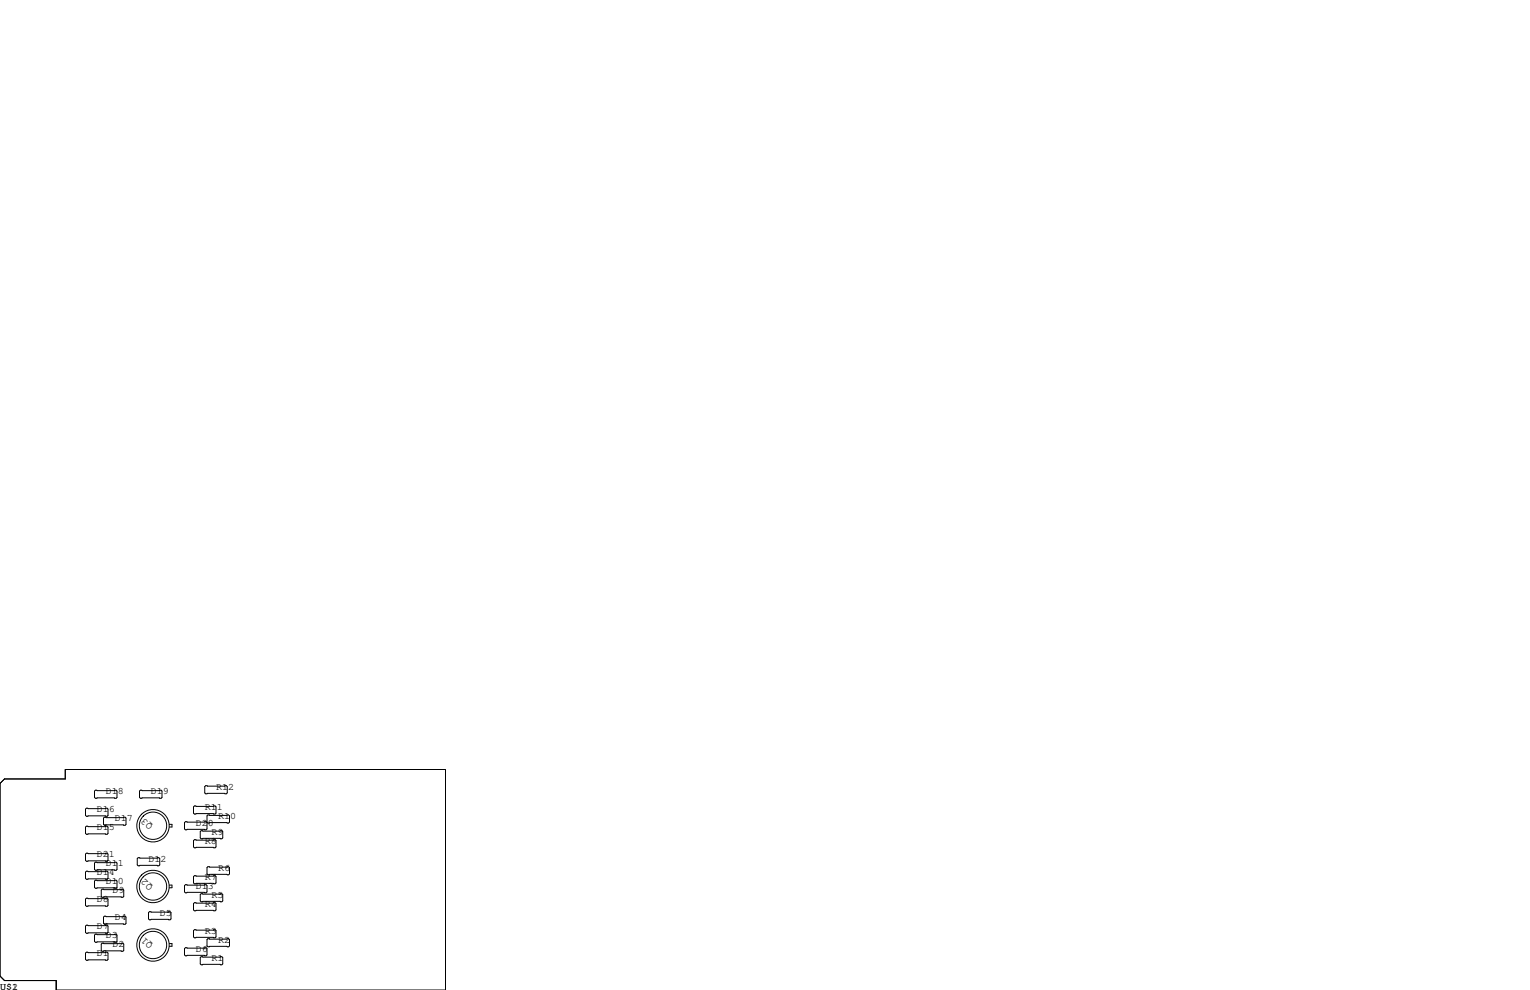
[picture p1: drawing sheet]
<svg xmlns="http://www.w3.org/2000/svg" width="432mm" height="279mm" viewBox="0 0 432 279" stroke-linecap="round" stroke-linejoin="round" font-family="sans-serif">
<g fill="none" stroke="#000" stroke-width=".28">
<path d="M0 221.1l1.3-1.3h17.1v-2.6h107.3v62.2h-109.8v-2.7h-14.6l-1.3-1.2zM24.4 228.1h5.8l.3 .2v1.8l-.3 .3h-5.8l-.3-.3v-1.8zM24.4 233.2h5.8l.3 .2v1.8l-.3 .3h-5.8l-.3-.3v-1.8zM26.9 223h5.9l.2 .3v1.7l-.2 .3h-5.9l-.2-.3v-1.7zM29.5 230.6h5.8l.3 .3v1.8l-.3 .2h-5.8l-.3-.2v-1.8zM39.6 223h5.9l.2 .3v1.7l-.2 .3h-5.9l-.2-.3v-1.7zM47.8 232.6h.7v.8h-.7M52.3 231.9h5.9l.2 .3v1.7l-.2 .3h-5.9l-.2-.3v-1.7zM54.9 227.5h5.8l.3 .2v1.8l-.3 .2h-5.8l-.3-.2v-1.8zM54.9 237h5.8l.3 .2v1.8l-.3 .3h-5.8l-.3-.3v-1.8zM56.8 234.4h5.8l.3 .3v1.8l-.3 .2h-5.8l-.3-.2v-1.8zM58 221.7h5.9l.2 .3v1.8l-.2 .2h-5.9l-.2-.2v-1.8z"/>
<path d="M58.7 230h5.8l.3 .3v1.7l-.3 .3h-5.8l-.3-.3v-1.7zM24.4 240.8h5.8l.3 .2v1.8l-.3 .3h-5.8l-.3-.3v-1.8zM24.4 245.9h5.8l.3 .2v1.8l-.3 .3h-5.8l-.3-.3v-1.8zM24.4 253.5h5.8l.3 .2v1.8l-.3 .3h-5.8l-.3-.3v-1.8zM26.9 248.4h5.9l.2 .3v1.7l-.2 .3h-5.9l-.2-.3v-1.7zM26.9 243.3h5.9l.2 .3v1.8l-.2 .2h-5.9l-.2-.2v-1.8zM28.8 251h5.9l.2 .2v1.8l-.2 .2h-5.9l-.2-.2v-1.8zM29.5 258.6h5.8l.3 .2v1.8l-.3 .3h-5.8l-.3-.3v-1.8zM39 242.1h5.8l.3 .2v1.8l-.3 .2h-5.8l-.3-.2v-1.8zM41.9 257.6l.3-.3h5.8l.3 .3v1.7l-.3 .3h-5.8l-.3-.3zM47.8 249.8h.7v.7h-.7M52.1 249.9l.2-.2h5.9l.2 .2v1.8l-.2 .3h-5.9l-.2-.3z"/>
<path d="M54.6 247.4l.3-.3h5.8l.3 .3v1.8l-.3 .2h-5.8l-.3-.2zM54.6 255l.3-.2h5.8l.3 .2v1.8l-.3 .2h-5.8l-.3-.2zM56.5 252.5l.3-.3h5.8l.3 .3v1.8l-.3 .2h-5.8l-.3-.2zM58.4 244.9l.3-.3h5.8l.3 .3v1.7l-.3 .3h-5.8l-.3-.3zM24.4 268.7h5.8l.3 .3v1.8l-.3 .2h-5.8l-.3-.2v-1.8zM24.4 261.1h5.8l.3 .3v1.7l-.3 .3h-5.8l-.3-.3v-1.7zM26.9 263.7h5.9l.2 .2v1.8l-.2 .2h-5.9l-.2-.2v-1.8zM28.8 266.2h5.9l.2 .2v1.8l-.2 .3h-5.9l-.2-.3v-1.8zM47.8 266.3h.7v.8h-.7M52.1 267.7l.2-.2h5.9l.2 .2v1.8l-.2 .2h-5.9l-.2-.2zM54.6 262.6l.3-.2h5.8l.3 .2v1.8l-.3 .3h-5.8l-.3-.3zM56.5 270.3l.3-.3h5.8l.3 .3v1.7l-.3 .3h-5.8l-.3-.3z"/>
<path d="M58.4 265.2l.3-.3h5.8l.3 .3v1.8l-.3 .2h-5.8l-.3-.2z"/>
<circle cx="43.2" cy="233" r="3.9"/>
<circle cx="43.2" cy="233" r="4.6"/>
<circle cx="43.2" cy="250.2" r="3.9"/>
<circle cx="43.2" cy="250.2" r="4.6"/>
<circle cx="43.2" cy="266.7" r="3.9"/>
<circle cx="43.2" cy="266.7" r="4.6"/>
</g>
<g font-size="2.8">
<text x="29.8" y="224.2">D18</text>
<text x="42.5" y="224.2">D19</text>
<text x="61" y="222.9">R12</text>
<text x="27.3" y="229.2">D16</text>
<text x="32.4" y="231.8">D17</text>
<text x="43.2" y="233" transform="rotate(-135 43.2 233)">Q3</text>
<text x="55.2" y="233">D20</text>
<text x="57.8" y="228.6">R11</text>
<text x="61.6" y="231.1">R10</text>
<text x="27.3" y="234.3">D15</text>
<text x="57.8" y="238.1">R8</text>
<text x="59.7" y="235.6">R9</text>
<text x="27.3" y="241.9">D21</text>
<text x="29.8" y="244.5">D11</text>
<text x="41.9" y="243.2">D12</text>
<text x="61.6" y="245.7">R6</text>
<text x="27.3" y="247">D14</text>
<text x="29.8" y="249.6">D10</text>
<text x="43.2" y="250.2" transform="rotate(-135 43.2 250.2)">Q2</text>
<text x="55.2" y="250.8">D13</text>
<text x="57.8" y="248.3">R7</text>
<text x="27.3" y="254.6">D8</text>
<text x="31.7" y="252.1">D9</text>
<text x="57.8" y="255.9">R4</text>
<text x="59.7" y="253.4">R5</text>
<text x="27.3" y="262.3">D7</text>
<text x="32.4" y="259.7">D4</text>
<text x="45.1" y="258.4">D5</text>
<text x="57.8" y="263.5">R3</text>
<text x="27.3" y="269.9">D1</text>
<text x="29.8" y="264.8">D3</text>
<text x="31.7" y="267.3">D2</text>
<text x="43.2" y="266.7" transform="rotate(-135 43.2 266.7)">Q1</text>
<text x="55.2" y="268.6">D6</text>
<text x="61.6" y="266.1">R2</text>
<text x="59.7" y="271.1">R1</text>
<text x="0" y="279.4">U$1</text>
<text x="3.4" y="279.4">2</text>
</g>
</svg>
